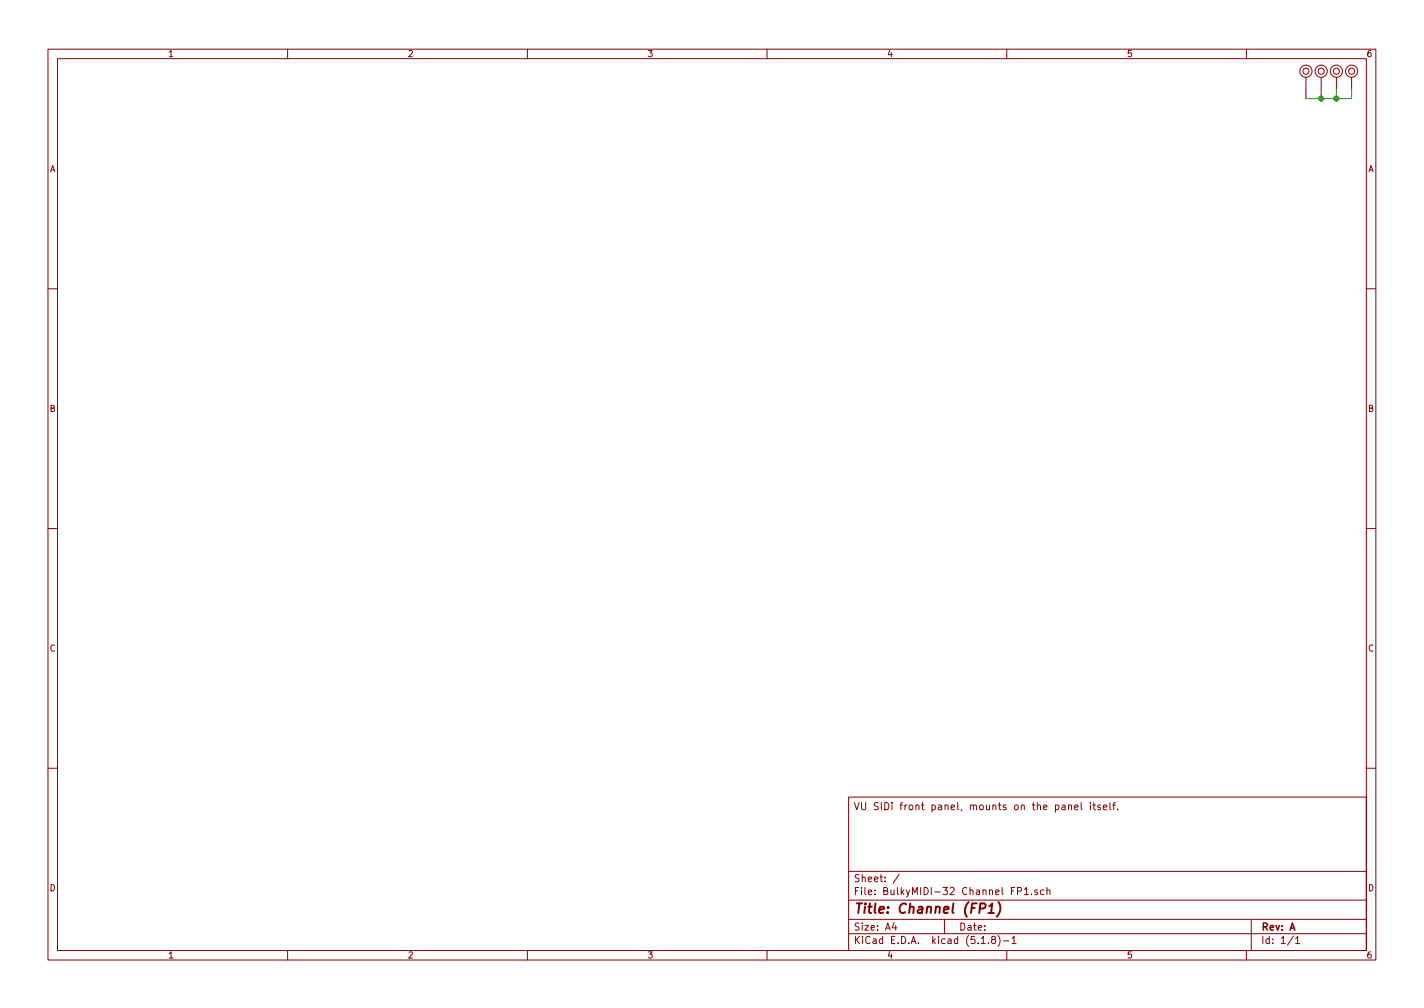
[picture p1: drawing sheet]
EESchema Schematic File Version 4
EELAYER 30 0
EELAYER END
$Descr A4 11693 8268
encoding utf-8
Sheet 1 1
Title "Channel (FP1)"
Date ""
Rev "A"
Comp ""
Comment1 ""
Comment2 ""
Comment3 ""
Comment4 "VU SIDi front panel, mounts on the panel itself."
$EndDescr
$Comp
L mounting:Mounting_Pin M1
U 1 1
P 10725 575
F 0 "M1" H 10725 675 50  0001 C CNN
F 1 "Mounting_Pin" H 10725 500 50  0001 C CNN
F 2 "mounting:M3_pin" H 10725 575 50  0001 C CNN
F 3 "~" H 10725 575 50  0001 C CNN
	1    10725 575 
	1    0    0    -1  
$EndComp
$Comp
L mounting:Mounting_Pin M2
U 1 1
P 10850 575
F 0 "M2" H 10850 675 50  0001 C CNN
F 1 "Mounting_Pin" H 10850 500 50  0001 C CNN
F 2 "mounting:M3_pin" H 10850 575 50  0001 C CNN
F 3 "~" H 10850 575 50  0001 C CNN
	1    10850 575 
	1    0    0    -1  
$EndComp
$Comp
L mounting:Mounting_Pin M3
U 1 1
P 10975 575
F 0 "M3" H 10975 675 50  0001 C CNN
F 1 "Mounting_Pin" H 10975 500 50  0001 C CNN
F 2 "mounting:M3_pin" H 10975 575 50  0001 C CNN
F 3 "~" H 10975 575 50  0001 C CNN
	1    10975 575 
	1    0    0    -1  
$EndComp
$Comp
L mounting:Mounting_Pin M4
U 1 1
P 11100 575
F 0 "M4" H 11100 675 50  0001 C CNN
F 1 "Mounting_Pin" H 11100 500 50  0001 C CNN
F 2 "mounting:M3_pin" H 11100 575 50  0001 C CNN
F 3 "~" H 11100 575 50  0001 C CNN
	1    11100 575 
	1    0    0    -1  
$EndComp
Wire Wire Line
	10725 725  10725 800 
Wire Wire Line
	10725 800  10850 800 
Wire Wire Line
	11100 800  11100 725 
Wire Wire Line
	10850 725  10850 800 
Connection ~ 10850 800 
Wire Wire Line
	10850 800  10975 800 
Wire Wire Line
	10975 725  10975 800 
Connection ~ 10975 800 
Wire Wire Line
	10975 800  11100 800 
$EndSCHEMATC
